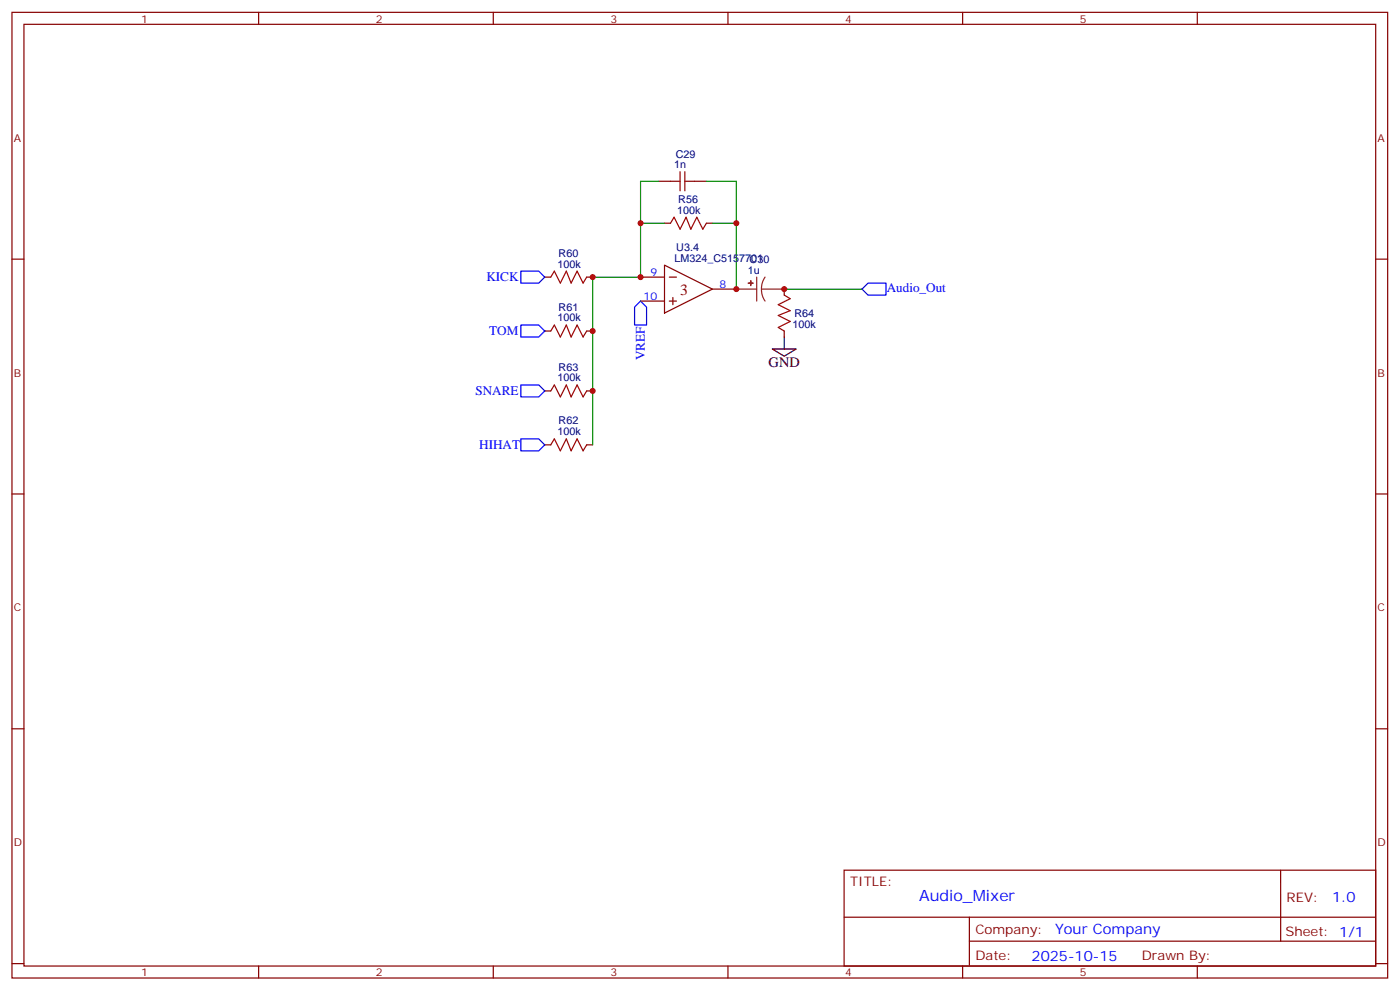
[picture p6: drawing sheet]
<svg xmlns="http://www.w3.org/2000/svg" width="413mm" height="292mm" viewBox="0 0 413 292" stroke-linecap="round" stroke-linejoin="round" font-family="sans-serif">
<g fill="none" stroke="#870000" stroke-width=".35">
<path d="M3.5 3.6h405.4v284.4h-405.4zM7.1 7.2h398.2v277.2h-398.2zM76.2 3.6v3.6M145.3 3.6v3.6M214.5 3.6v3.6M283.6 3.6v3.6M352.8 3.6v3.6M194 53.4h3.6M204.6 53.4h3.5M3.5 76.3h3.6M195.8 78.1l14.1 7-14.1 7.1zM195.8 65.7h1.8"/>
<path d="M208.1 65.7h1.8M405.3 76.3h3.6M160.5 81.6h1.8M160.5 97.5h1.8M172.9 81.6h1.7M172.9 97.5h1.7M188.7 81.6h7.1M188.7 88.7h7.1M197.2 81.6h2.1M197.2 88.7h2.1M198.3 87.6v2.1M209.9 85.1h7.1"/>
<path d="M231.1 85.1v1.8M231.1 97.5v1.7M160.5 115.1h1.8M172.9 115.1h1.7M160.5 131h1.8M172.9 131h1.7M3.5 145.5h3.6M405.3 145.5h3.6M3.5 214.6h3.6M405.3 214.6h3.6M248.7 256.2h156.6v28.2h-156.6zM377.3 256.2v20.9"/>
<path d="M248.7 270.1h156.5M285.6 277.1h119.6M285.6 270.1v14.1M3.5 283.7h3.6M76.2 284.4v3.6M145.3 284.4v3.6M214.5 284.4v3.6M283.6 284.4v3.6M352.8 284.4v3.6M405.3 283.7h3.6"/>
</g>
<path d="M197.6 53.4h2.8M200.4 50.6v5.6M201.8 50.6v5.6M201.8 53.4h2.8M197.6 65.7l1-1.7 1.8 3.5 1.7-3.5 1.5 3.5 1.7-3.5 1.8 3.5 1-1.8M162.3 81.6l1-1.8 1.8 3.6 1.8-3.6 1.4 3.6 1.7-3.6 1.8 3.6 1.1-1.8M162.3 97.5l1-1.8 1.8 3.5 1.8-3.5 1.4 3.5 1.7-3.5 1.8 3.5 1.1-1.7M231.1 86.9l1.7 1-3.5 1.8 3.5 1.8-3.5 1.4 3.5 1.8-3.5 1.7 1.8 1.1M162.3 115.1l1-1.8 1.8 3.6 1.8-3.6 1.4 3.6 1.7-3.6 1.8 3.6 1.1-1.8M162.3 131l1-1.8 1.8 3.6 1.8-3.6 1.4 3.6 1.7-3.6 1.8 3.6 1.1-1.8" fill="none" stroke="#a10000" stroke-width=".35"/>
<path d="M194 53.4h-5.3v28.2h-14.1v49.4M208.1 53.4h8.9v12.3M188.7 65.7h7.1M209.9 65.7h7.1v19.4M231.1 85.1h22.9" fill="none" stroke="#008700" stroke-width=".35"/>
<path d="M153.5 79.8h5.2l1.8 1.8-1.8 1.8h-5.2zM153.5 95.7h5.2l1.8 1.8-1.8 1.7h-5.2zM188.7 88.7l1.8 1.7v5.3h-3.5v-5.3zM254 85.1l1.8-1.7h5.3v3.5h-5.3zM153.5 113.3h5.2l1.8 1.8-1.8 1.8h-5.2zM153.5 129.2h5.2l1.8 1.8-1.8 1.8h-5.2z" fill="none" stroke="#00f" stroke-width=".35"/>
<path d="M217 85.1h6M223 81.6v7.1M224.4 85.1l.2 1.9 .8 1.7M224.4 85.1h6.7M225.4 81.6l-.8 1.7-.2 1.8" fill="none" stroke="#8c2424" stroke-width=".35"/>
<g fill="#8c2424" stroke="#8c2424" stroke-width=".35">
<path d="M221.2 82.7v1.4z"/>
<path d="M220.5 83.4h1.4z"/>
</g>
<path d="M231.1 99.2v3.6M227.5 102.8h7.1l-3.5 2.1z" fill="none" stroke="#000" stroke-width=".35"/>
<g fill="#c00">
<circle cx="174.6" cy="97.5" r=".88"/>
<circle cx="174.6" cy="115.1" r=".88"/>
<circle cx="217" cy="85.1" r=".88"/>
<circle cx="217" cy="65.7" r=".88"/>
<circle cx="174.6" cy="81.6" r=".88"/>
<circle cx="188.7" cy="81.6" r=".88"/>
<circle cx="188.7" cy="65.7" r=".88"/>
<circle cx="231.1" cy="85.1" r=".88"/>
</g>
<text font-size="4.6" fill="#800" x="200.4" y="86.9">3</text>
<text font-size="4.6" fill="#00f" x="270.8" y="265.3">Audio_Mixer</text>
<text font-size="4.2" x="226.5" y="108.1">GND</text>
<g font-size="4.2" fill="#00f">
<text x="392.5" y="265.5">1.0</text>
<text x="310.9" y="275">Your Company</text>
<text x="304" y="282.9">2025-10-15</text>
</g>
<g font-size="3.9" fill="#00f">
<text x="143.3" y="82.8">KICK</text>
<text x="261.3" y="86">Audio_Out</text>
<text x="144.1" y="98.7">TOM</text>
<text x="190" y="106" transform="rotate(-90 190 106)">VREF</text>
<text x="140.1" y="116.4">SNARE</text>
<text x="141.2" y="132.2">HIHAT</text>
</g>
<g font-size="3.9" fill="#800">
<text x="250.5" y="260.8">TITLE:</text>
<text x="379.1" y="265.5">REV:</text>
<text x="287.4" y="275">Company:</text>
<text x="378.7" y="275.6">Sheet: 1/1</text>
<text x="287.4" y="282.7">Date:</text>
<text x="336.4" y="282.8">Drawn By:</text>
</g>
<g font-size="3.2" fill="#800">
<text x="41.6" y="6.6">1</text>
<text x="110.8" y="6.6">2</text>
<text x="179.9" y="6.6">3</text>
<text x="249.1" y="6.6">4</text>
<text x="318.2" y="6.6">5</text>
<text x="4.1" y="41.7">A</text>
<text x="405.9" y="41.7">A</text>
<text x="4.1" y="110.9">B</text>
<text x="405.9" y="110.9">B</text>
<text x="4.1" y="180">C</text>
<text x="405.9" y="180">C</text>
<text x="4.1" y="249.2">D</text>
<text x="405.9" y="249.2">D</text>
<text x="41.6" y="287.4">1</text>
<text x="110.8" y="287.4">2</text>
<text x="179.9" y="287.4">3</text>
<text x="249.1" y="287.4">4</text>
<text x="318.2" y="287.4">5</text>
</g>
<g font-size="3.2" fill="#000080">
<text x="199.1" y="46.5">C29</text>
<text x="198.6" y="49.5">1n</text>
<text x="199.9" y="59.7">R56</text>
<text x="199.5" y="62.9">100k</text>
<text x="164.6" y="75.6">R60</text>
<text x="198.7" y="77">LM324_C5157701</text>
<text x="199.3" y="74">U3.4</text>
<text x="220.9" y="77.6">C30</text>
<text x="164.2" y="78.8">100k</text>
<text x="220.4" y="80.5">1u</text>
<text x="164.2" y="94.7">100k</text>
<text x="164.6" y="91.5">R61</text>
<text x="234.1" y="93.5">R64</text>
<text x="233.5" y="96.5">100k</text>
<text x="164.2" y="112.3">100k</text>
<text x="164.6" y="109.1">R63</text>
<text x="164.6" y="125">R62</text>
<text x="164.2" y="128.2">100k</text>
</g>
<g font-size="3.2" fill="#00f">
<text x="191.7" y="81.2">9</text>
<text x="189.6" y="88.3">10</text>
<text x="212" y="84.8">8</text>
</g>
</svg>
